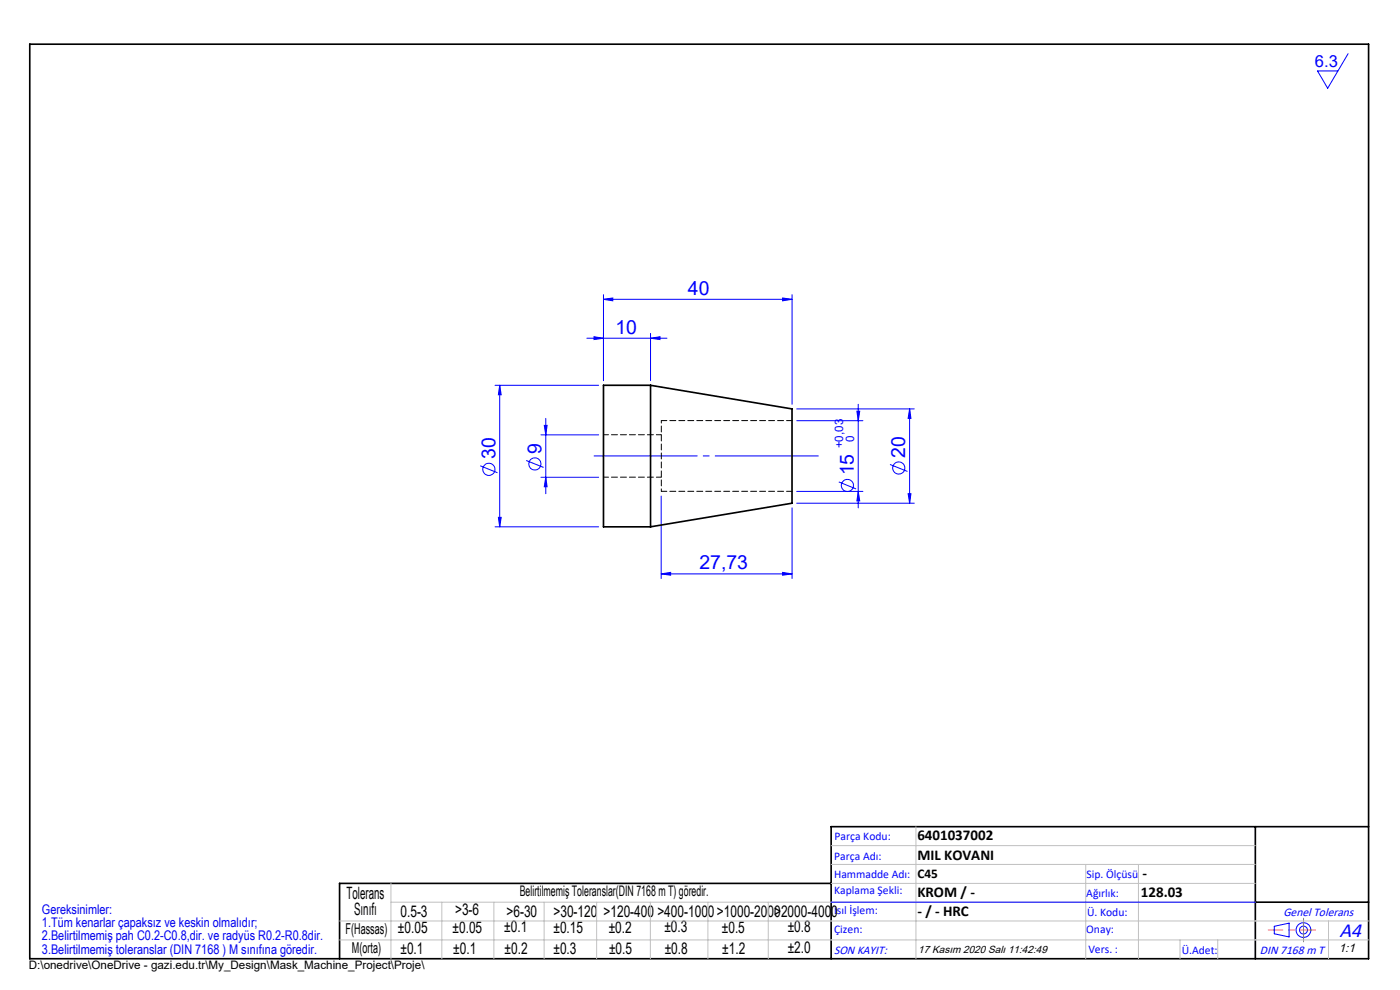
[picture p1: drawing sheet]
<svg xmlns="http://www.w3.org/2000/svg" width="297mm" height="210mm" viewBox="0 0 297 210" stroke-linecap="round" stroke-linejoin="round" font-family="sans-serif">
<g fill="none" stroke="#00f" stroke-width=".21">
<path d="M286 11.4l-4.3 7.3-2.2-3.6h4.3M124.5 71.7h17M126 71.4l2 .3-2 .3zM128 63.5l2-.3v.6zM128 62.5v18.2M128 63.5h40M138 71.7l2-.3v.6zM138 70.7v10M166 63.2l2 .3-2 .3zM168 62.5v23.3M101.9 98.8l3.7 1.5M105 81.7h22"/>
<path d="M106 81.7l.3 2h-.6zM106 81.7v30.1M111.6 97.7l3.7 1.5M114.8 92.2h12.2M115.5 90.2h.6l-.3 2zM115.8 88.8v15.9M169 86.7h25M169 89.2h14.1M181.8 87.2h.6l-.3 2zM182.1 85.8v21.9M188.8 98.5l3.7 1.5M193 86.7l.3 2.1h-.6z"/>
<path d="M193 86.7v20M105 111.8h22M105.7 109.7h.6l-.3 2.1zM114.8 101.2h12.2M115.8 101.2l.3 2h-.6zM140.3 105.2v17.5M168 107.7v15M169 106.7h25M169 104.2h14.1M177.9 102.2l3.7 1.5M182.1 104.2l.3 2h-.6zM192.7 104.7h.6l-.3 2z"/>
<path d="M140.3 121.7l2-.3v.6zM140.3 121.7h27.7M166 121.4l2 .3-2 .3zM176.3 191.4h90M270.3 196.5l3.2-.7v2.9l-3.2-.6z"/>
<circle cx="103.7" cy="99.6" r="1.29"/>
<circle cx="113.5" cy="98.4" r="1.29"/>
<circle cx="190.7" cy="99.3" r="1.29"/>
<circle cx="179.8" cy="103" r="1.29"/>
<circle cx="276.5" cy="197.3" r="1.57"/>
<circle cx="276.5" cy="197.3" r=".83"/>
</g>
<path d="M173.6 96.7h-47.6" fill="none" stroke="#00f" stroke-width=".21" stroke-dasharray="30.5 1.3 1.3 1.3" stroke-dashoffset="8.6"/>
<path d="M6.3 9.4h284v194h-284zM266.3 175.4v28M290.3 175.4h-114v28M176.3 187.4h-104.3v16M266.3 191.4h24" fill="none" stroke="#000" stroke-width=".35"/>
<path d="M279 197.3h-9.9" fill="none" stroke="#f00" stroke-width=".21" stroke-dasharray="30.5 1.3 1.3 1.3" stroke-dashoffset="27.4"/>
<path d="M276.5 197.3v2.5M276.5 197.3v-2.5" fill="none" stroke="#808080" stroke-width=".21" stroke-dasharray="30.5 1.3 1.3 1.3"/>
<g fill="none" stroke="#c0c0c0" stroke-width=".21">
<path d="M176.3 179.4h90M194.3 175.4v28M72 199.4h218.3M72 195.4h218.3M82.9 187.4v16M82.9 191.4h183.4M93.7 191.4v12M104.8 191.4v12M115.4 191.4v12M126.6 191.4v12M138 191.4v12M150.2 191.4v12"/>
<path d="M163 191.4v12M176.3 183.4h90M176.3 187.4h90M230.3 183.4v20M241.5 183.4v20M250.3 199.4v4M258.3 199.4v4M281.8 195.4v8"/>
</g>
<g fill="#00f">
<path d="M128 63.5l2-.3v.6zM166 63.2l2 .3-2 .3z"/>
<path d="M138 71.7l2-.3v.6zM126 71.4l2 .3-2 .3zM166 121.4l2 .3-2 .3zM140.3 121.7l2-.3v.6z"/>
<path d="M105.7 109.7h.6l-.3 2.1zM106 81.7l.3 2h-.6zM192.7 104.7h.6l-.3 2zM193 86.7l.3 2.1h-.6zM182.1 104.2l.3 2h-.6zM181.8 87.2h.6l-.3 2zM115.8 101.2l.3 2h-.6zM115.5 90.2h.6l-.3 2z"/>
</g>
<path d="M138 81.7v30.1M138 81.7l30 5v20l-30 5.1M138 81.7h-10v30.1h10" fill="none" stroke="#000" stroke-width=".35"/>
<path d="M140.3 104.2v-15" fill="none" stroke="#000" stroke-width=".21" stroke-dasharray="1.3 .6" stroke-dashoffset=".8"/>
<path d="M168 89.2h-27.7M140.3 104.2h27.7" fill="none" stroke="#000" stroke-width=".21" stroke-dasharray="1.3 .6" stroke-dashoffset=".1"/>
<path d="M140.3 92.2h-12.3M128 101.2h12.3" fill="none" stroke="#000" stroke-width=".21" stroke-dasharray="1.3 .6" stroke-dashoffset=".2"/>
<text font-size="4.4" fill="#00f" x="284.2" y="198.7">A4</text>
<g font-size="4.1" fill="#00f">
<text x="145.9" y="62.6">40</text>
<text x="130.6" y="70.8">10</text>
<text x="105.1" y="97.4" transform="rotate(-90 105.1 97.4)">30</text>
<text x="114.9" y="96.3" transform="rotate(-90 114.9 96.3)">9</text>
<text x="181.2" y="100.8" transform="rotate(-90 181.2 100.8)">15</text>
<text x="192.1" y="97.1" transform="rotate(-90 192.1 97.1)">20</text>
<text x="148.4" y="120.8">27,73</text>
</g>
<g font-size="3.6">
<text x="73.5" y="190.7">Tolerans</text>
<text x="75.1" y="194.1">Sınıfı</text>
</g>
<text font-size="3.5" fill="#00f" x="279" y="14.3">6.3</text>
<g font-size="3.4">
<text x="84.4" y="198">±0.05</text>
<text x="85" y="194.4">0.5-3</text>
<text x="96" y="197.8">±0.05</text>
<text x="96.5" y="194.2">&gt;3-6</text>
<text x="107" y="197.8">±0.1</text>
<text x="107.5" y="194.5">&gt;6-30</text>
<text x="117.4" y="194.5">&gt;30-120</text>
<text x="117.4" y="197.9">±0.15</text>
<text x="128" y="194.5">&gt;120-400</text>
<text x="129.1" y="197.8">±0.2</text>
<text x="139.5" y="194.5">&gt;400-1000&gt;1000-2000&gt;2000-4000</text>
<text x="140.9" y="197.8">±0.3</text>
<text x="153.1" y="197.8">±0.5</text>
<text x="167.1" y="197.7">±0.8</text>
<text x="85" y="202.3">±0.1</text>
<text x="96.2" y="202.3">±0.1</text>
<text x="107" y="202.3">±0.2</text>
<text x="117.4" y="202.4">±0.3</text>
<text x="129.2" y="202.3">±0.5</text>
<text x="141" y="202.3">±0.8</text>
<text x="153.2" y="202.3">±1.2</text>
<text x="167.1" y="202.2">±2.0</text>
</g>
<g font-size="3.2">
<text x="194.6" y="178.2">6401037002</text>
<text x="194.6" y="182.4">MIL KOVANI</text>
<text x="194.6" y="190.2">KROM / -</text>
<text x="242" y="190.2">128.03</text>
<text x="242.4" y="186.2">-</text>
<text x="194.6" y="194.3">- / - HRC</text>
<text x="73.3" y="198.1">F(Hassas)</text>
<text x="74.7" y="202.2">M(orta)</text>
</g>
<text font-size="3.1" x="110.3" y="190.1">Belirtilmemiş Toleranslar(DIN 7168 m T) göredir.</text>
<text font-size="2.8" x="194.6" y="186.2">C45</text>
<g font-size="2.8" fill="#0000e8">
<text x="8.9" y="193.8">Gereksinimler:</text>
<text x="8.9" y="196.6">1.Tüm kenarlar çapaksız ve keskin olmalıdır;</text>
<text x="8.9" y="199.5">2.Belirtilmemiş pah C0.2-C0.8,dir. ve radyüs R0.2-R0.8dir.</text>
<text x="8.9" y="202.3">3.Belirtilmemiş toleranslar (DIN 7168 ) M sınıfına göredir.</text>
</g>
<g font-size="2.6" fill="#00f">
<text x="272.3" y="194.3">Genel Tolerans</text>
<text x="176.9" y="202.3">SON KAYIT:</text>
<text x="267.3" y="202.4">DIN 7168 m T</text>
</g>
<text font-size="2.6" x="284" y="202">1:1</text>
<g font-size="2.5" fill="#00f">
<text x="178.9" y="95.1" transform="rotate(-90 178.9 95.1)">+0,03</text>
<text x="181.2" y="93.7" transform="rotate(-90 181.2 93.7)">0</text>
<text x="177" y="178.2">Parça Kodu:</text>
<text x="177" y="182.4">Parça Adı:</text>
<text x="176.9" y="186.2">Hammadde Adı:</text>
<text x="177" y="189.7">Kaplama Şekli:</text>
<text x="230.5" y="190.2">Ağırlık:</text>
<text x="230.5" y="186.2">Sip. Ölçüsü</text>
<text x="176.9" y="193.9">Isıl İşlem:</text>
<text x="177" y="197.8">Çizen:</text>
<text x="230.4" y="197.8">Onay:</text>
<text x="230.6" y="194.3">Ü. Kodu:</text>
<text x="230.9" y="202.1">Vers. :</text>
<text x="250.7" y="202.4">Ü.Adet:</text>
</g>
<text font-size="2.5" x="6.1" y="205.5">D:\onedrive\OneDrive - gazi.edu.tr\My_Design\Mask_Machine_Project\Proje\</text>
<text font-size="2.2" x="194.8" y="202.1">17 Kasım 2020 Salı 11:42:49</text>
</svg>
